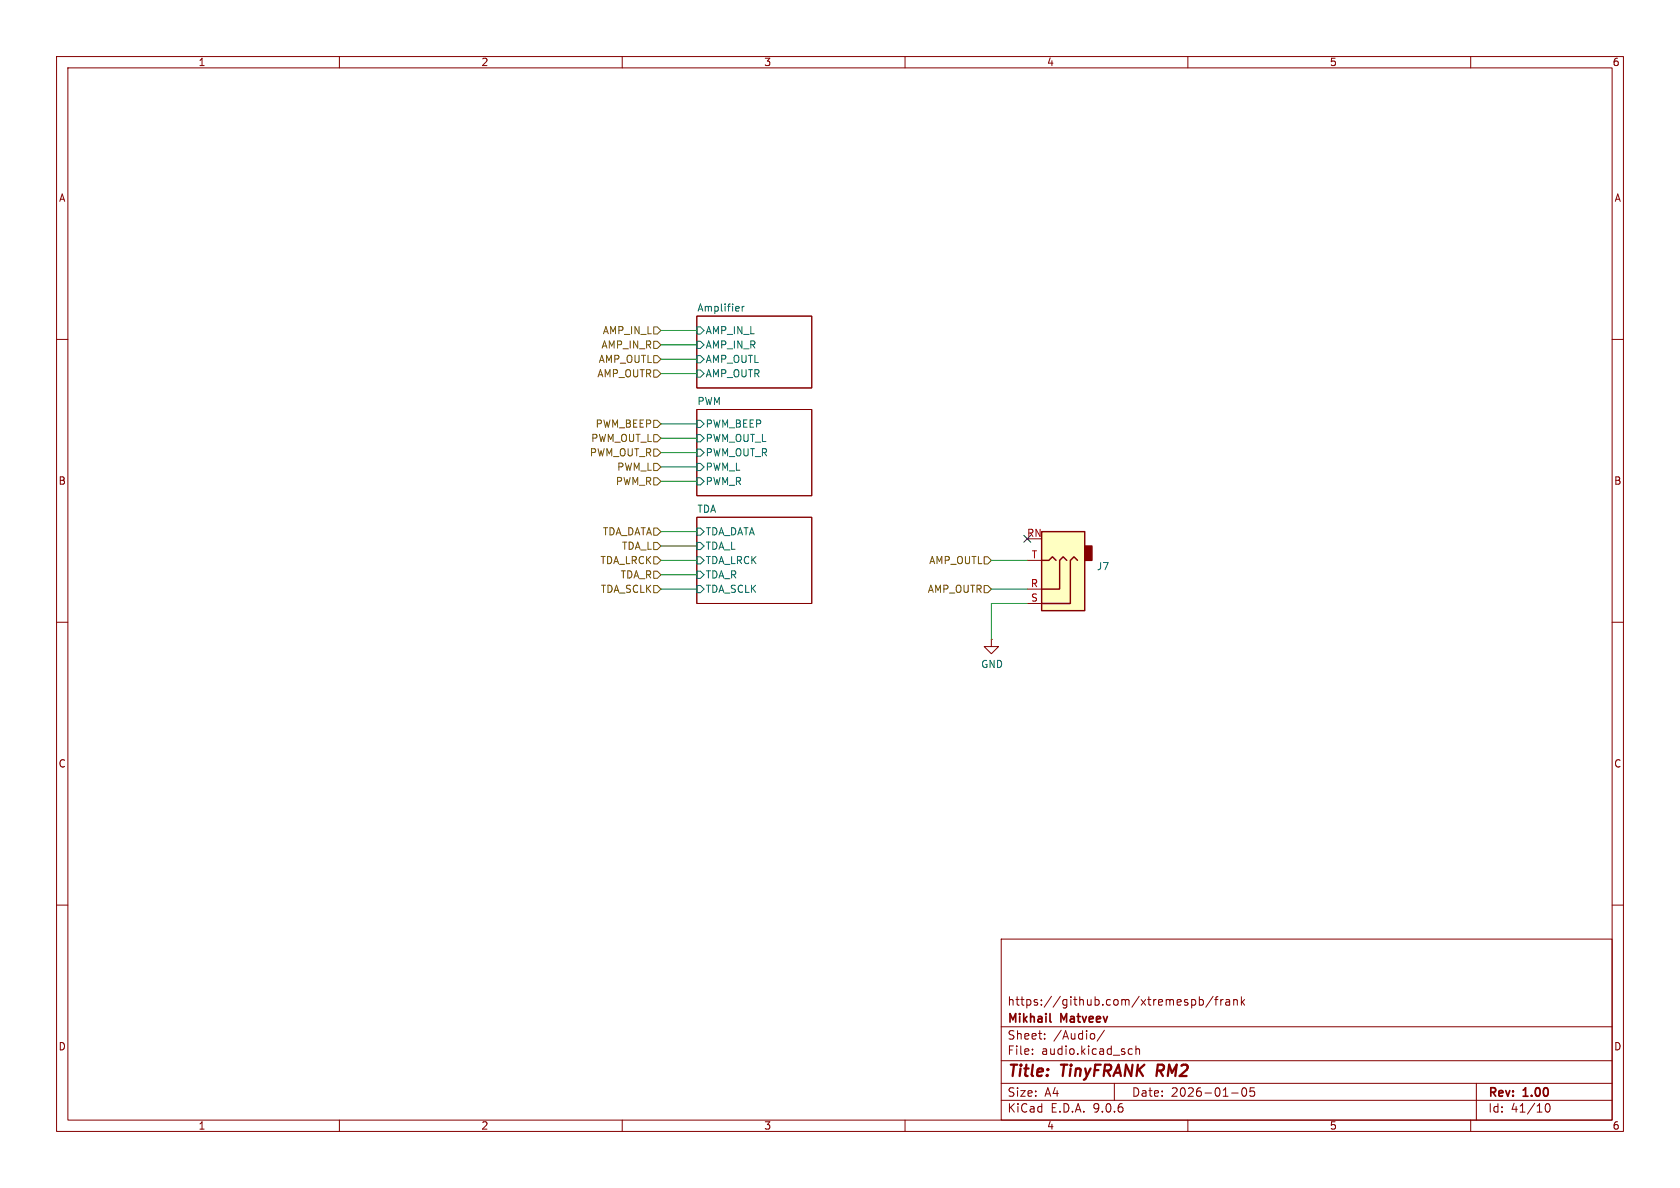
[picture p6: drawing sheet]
(kicad_sch
 (version 20250114)
 (generator "eeschema")
 (generator_version "9.0")
 (paper "A4")
 (title_block
  (title "${NAME} ${MODEL}")
  (date "${DATE}")
  (rev "${VERSION}")
  (company "Mikhail Matveev")
  (comment 1 "https://github.com/xtremespb/frank"))
 (lib_symbols
  (symbol "FRANK:AudioJack_3.5mm" (exclude_from_sim no) (in_bom yes) (on_board yes)
   (property "Reference" "J12" (at -7.1119 -4.0097 0) (effects (font (size 1.27 1.27)) (justify right)))
   (property "Value" "PJ-320D" (at 2.54 -11.43 0) (effects (font (size 1.27 1.27)) (justify right) (hide yes)))
   (property "Footprint" "FRANK:Jack (3.5mm, PJ-320D)" (at 0 0 0) (effects (font (size 1.27 1.27)) (hide yes)))
   (property "Datasheet" "~" (at 0 0 0) (effects (font (size 1.27 1.27)) (hide yes)))
   (property "Description" "" (at 0 0 0) (effects (font (size 1.27 1.27)) (hide yes)))
   (property "AliExpress" "https://www.aliexpress.com/item/4001158231104.html" (at 0 0 0) (effects (font (size 1.27 1.27)) (hide yes)))
   (property "Availability" "" (at 0 0 0) (effects (font (size 1.27 1.27))))
   (property "Check_prices" "" (at 0 0 0) (effects (font (size 1.27 1.27))))
   (property "Description_1" "" (at 0 0 0) (effects (font (size 1.27 1.27))))
   (property "MF" "" (at 0 0 0) (effects (font (size 1.27 1.27))))
   (property "MP" "" (at 0 0 0) (effects (font (size 1.27 1.27))))
   (property "Package" "" (at 0 0 0) (effects (font (size 1.27 1.27))))
   (property "Price" "" (at 0 0 0) (effects (font (size 1.27 1.27))))
   (property "SnapEDA_Link" "" (at 0 0 0) (effects (font (size 1.27 1.27))))
   (symbol "AudioJack_3.5mm_0_1"
    (rectangle (start -5.08 -5.08) (end -6.35 -7.62) (stroke (width 0.254) (type default)) (fill (type outline)))
    (polyline (pts (xy -1.905 -5.08) (xy -1.27 -5.715) (xy -0.635 -5.08) (xy -0.635 0) (xy 2.54 0)) (stroke (width 0.254) (type default)) (fill (type none)))
    (polyline (pts (xy 0 -5.08) (xy 0.635 -5.715) (xy 1.27 -5.08) (xy 2.54 -5.08)) (stroke (width 0.254) (type default)) (fill (type none)))
    (rectangle (start 2.54 3.81) (end -5.08 -10.16) (stroke (width 0.254) (type default)) (fill (type background)))
    (polyline (pts (xy 2.54 2.54) (xy -2.54 2.54) (xy -2.54 -5.08) (xy -3.175 -5.715) (xy -3.81 -5.08)) (stroke (width 0.254) (type default)) (fill (type none))))
   (symbol "AudioJack_3.5mm_1_1"
    (pin passive line (at 5.08 2.54 180) (length 2.54) (name "~" (effects (font (size 1.27 1.27)))) (number "S" (effects (font (size 1.27 1.27)))))
    (pin passive line (at 5.08 0 180) (length 2.54) (name "~" (effects (font (size 1.27 1.27)))) (number "R" (effects (font (size 1.27 1.27)))))
    (pin passive line (at 5.08 -5.08 180) (length 2.54) (name "~" (effects (font (size 1.27 1.27)))) (number "T" (effects (font (size 1.27 1.27)))))
    (pin passive line (at 5.08 -8.89 180) (length 2.54) (name "~" (effects (font (size 1.27 1.27)))) (number "RN" (effects (font (size 1.27 1.27))))))
   (embedded_fonts no))
  (symbol "power:GND"
   (power)
   (pin_numbers (hide yes))
   (pin_names
    (offset 0) (hide yes)) (exclude_from_sim no) (in_bom yes) (on_board yes)
   (property "Reference" "#PWR" (at 0 -6.35 0) (effects (font (size 1.27 1.27)) (hide yes)))
   (property "Value" "GND" (at 0 -3.81 0) (effects (font (size 1.27 1.27))))
   (property "Footprint" "" (at 0 0 0) (effects (font (size 1.27 1.27)) (hide yes)))
   (property "Datasheet" "" (at 0 0 0) (effects (font (size 1.27 1.27)) (hide yes)))
   (property "Description" "Power symbol creates a global label with name \"GND\" , ground" (at 0 0 0) (effects (font (size 1.27 1.27)) (hide yes)))
   (symbol "GND_0_1"
    (polyline (pts (xy 0 0) (xy 0 -1.27) (xy 1.27 -1.27) (xy 0 -2.54) (xy -1.27 -1.27) (xy 0 -1.27)) (stroke (width 0) (type default)) (fill (type none))))
   (symbol "GND_1_1"
    (pin power_in line (at 0 0 270) (length 0) (name "~" (effects (font (size 1.27 1.27)))) (number "1" (effects (font (size 1.27 1.27))))))
   (embedded_fonts no)))
 (no_connect
  (at 181.61 95.25))
 (wire
  (pts (xy 175.26 104.14) (xy 181.61 104.14))
  (stroke (width 0) (type default)))
 (wire
  (pts (xy 116.84 101.6) (xy 123.19 101.6))
  (stroke (width 0) (type default)))
 (wire
  (pts (xy 116.84 66.04) (xy 123.19 66.04))
  (stroke (width 0) (type default)))
 (wire
  (pts (xy 116.84 63.5) (xy 123.19 63.5))
  (stroke (width 0) (type default)))
 (wire
  (pts (xy 116.84 74.93) (xy 123.19 74.93))
  (stroke (width 0) (type default)))
 (wire
  (pts (xy 116.84 99.06) (xy 123.19 99.06))
  (stroke (width 0) (type default)))
 (wire
  (pts (xy 116.84 85.09) (xy 123.19 85.09))
  (stroke (width 0) (type default)))
 (wire
  (pts (xy 116.84 96.52) (xy 123.19 96.52))
  (stroke (width 0) (type default)))
 (wire
  (pts (xy 116.84 104.14) (xy 123.19 104.14))
  (stroke (width 0) (type default)))
 (wire
  (pts (xy 175.26 99.06) (xy 181.61 99.06))
  (stroke (width 0) (type default)))
 (wire
  (pts (xy 181.61 106.68) (xy 175.26 106.68))
  (stroke (width 0) (type default)))
 (wire
  (pts (xy 116.84 93.98) (xy 123.19 93.98))
  (stroke (width 0) (type default)))
 (wire
  (pts (xy 116.84 80.01) (xy 123.19 80.01))
  (stroke (width 0) (type default)))
 (wire
  (pts (xy 116.84 60.96) (xy 123.19 60.96))
  (stroke (width 0) (type default)))
 (wire
  (pts (xy 116.84 58.42) (xy 123.19 58.42))
  (stroke (width 0) (type default)))
 (wire
  (pts (xy 175.26 106.68) (xy 175.26 113.03))
  (stroke (width 0) (type default)))
 (wire
  (pts (xy 116.84 82.55) (xy 123.19 82.55))
  (stroke (width 0) (type default)))
 (wire
  (pts (xy 116.84 77.47) (xy 123.19 77.47))
  (stroke (width 0) (type default)))
 (hierarchical_label "AMP_OUTL"
  (shape input)
  (at 175.26 99.06 180)
  (effects (font (size 1.27 1.27)) (justify right)))
 (hierarchical_label "PWM_OUT_R"
  (shape input)
  (at 116.84 80.01 180)
  (effects (font (size 1.27 1.27)) (justify right)))
 (hierarchical_label "TDA_SCLK"
  (shape input)
  (at 116.84 104.14 180)
  (effects (font (size 1.27 1.27)) (justify right)))
 (hierarchical_label "TDA_L"
  (shape input)
  (at 116.84 96.52 180)
  (effects (font (size 1.27 1.27)) (justify right)))
 (hierarchical_label "TDA_DATA"
  (shape input)
  (at 116.84 93.98 180)
  (effects (font (size 1.27 1.27)) (justify right)))
 (hierarchical_label "TDA_LRCK"
  (shape input)
  (at 116.84 99.06 180)
  (effects (font (size 1.27 1.27)) (justify right)))
 (hierarchical_label "PWM_OUT_L"
  (shape input)
  (at 116.84 77.47 180)
  (effects (font (size 1.27 1.27)) (justify right)))
 (hierarchical_label "PWM_R"
  (shape input)
  (at 116.84 85.09 180)
  (effects (font (size 1.27 1.27)) (justify right)))
 (hierarchical_label "AMP_IN_R"
  (shape input)
  (at 116.84 60.96 180)
  (effects (font (size 1.27 1.27)) (justify right)))
 (hierarchical_label "AMP_OUTL"
  (shape input)
  (at 116.84 63.5 180)
  (effects (font (size 1.27 1.27)) (justify right)))
 (hierarchical_label "AMP_IN_L"
  (shape input)
  (at 116.84 58.42 180)
  (effects (font (size 1.27 1.27)) (justify right)))
 (hierarchical_label "PWM_BEEP"
  (shape input)
  (at 116.84 74.93 180)
  (effects (font (size 1.27 1.27)) (justify right)))
 (hierarchical_label "AMP_OUTR"
  (shape input)
  (at 175.26 104.14 180)
  (effects (font (size 1.27 1.27)) (justify right)))
 (hierarchical_label "AMP_OUTR"
  (shape input)
  (at 116.84 66.04 180)
  (effects (font (size 1.27 1.27)) (justify right)))
 (hierarchical_label "TDA_R"
  (shape input)
  (at 116.84 101.6 180)
  (effects (font (size 1.27 1.27)) (justify right)))
 (hierarchical_label "PWM_L"
  (shape input)
  (at 116.84 82.55 180)
  (effects (font (size 1.27 1.27)) (justify right)))
 (symbol
  (lib_id "power:GND")
  (at 175.26 113.03 0)
  (unit 1)
  (exclude_from_sim no)
  (in_bom yes)
  (on_board yes)
  (dnp no)
  (property "Reference" "#PWR075" (at 175.26 119.38 0) (effects (font (size 1.27 1.27)) (hide yes)))
  (property "Value" "GND" (at 175.387 117.4242 0) (effects (font (size 1.27 1.27))))
  (property "Footprint" "" (at 175.26 113.03 0) (effects (font (size 1.27 1.27)) (hide yes)))
  (property "Datasheet" "" (at 175.26 113.03 0) (effects (font (size 1.27 1.27)) (hide yes)))
  (property "Description" "Power symbol creates a global label with name \"GND\" , ground" (at 175.26 113.03 0) (effects (font (size 1.27 1.27)) (hide yes)))
  (pin "1"))
 (symbol
  (lib_id "FRANK:AudioJack_3.5mm")
  (at 186.69 104.14 180)
  (unit 1)
  (exclude_from_sim no)
  (in_bom yes)
  (on_board yes)
  (dnp no)
  (property "Reference" "J7" (at 193.8019 100.1303 0) (effects (font (size 1.27 1.27)) (justify right)))
  (property "Value" "PJ-320D" (at 184.15 92.71 0) (effects (font (size 1.27 1.27)) (justify right) (hide yes)))
  (property "Footprint" "FRANK:Jack (3.5mm, PJ-320D)" (at 186.69 104.14 0) (effects (font (size 1.27 1.27)) (hide yes)))
  (property "Datasheet" "~" (at 186.69 104.14 0) (effects (font (size 1.27 1.27)) (hide yes)))
  (property "Description" "" (at 186.69 104.14 0) (effects (font (size 1.27 1.27)) (hide yes)))
  (property "AliExpress" "https://www.aliexpress.com/item/4001158231104.html" (at 186.69 104.14 0) (effects (font (size 1.27 1.27)) (hide yes)))
  (property "Availability" "" (at 186.69 104.14 0) (effects (font (size 1.27 1.27))))
  (property "Check_prices" "" (at 186.69 104.14 0) (effects (font (size 1.27 1.27))))
  (property "Description_1" "" (at 186.69 104.14 0) (effects (font (size 1.27 1.27))))
  (property "MF" "" (at 186.69 104.14 0) (effects (font (size 1.27 1.27))))
  (property "MP" "" (at 186.69 104.14 0) (effects (font (size 1.27 1.27))))
  (property "Package" "" (at 186.69 104.14 0) (effects (font (size 1.27 1.27))))
  (property "Price" "" (at 186.69 104.14 0) (effects (font (size 1.27 1.27))))
  (property "SnapEDA_Link" "" (at 186.69 104.14 0) (effects (font (size 1.27 1.27))))
  (pin "R")
  (pin "S")
  (pin "T")
  (pin "RN"))
 (sheet
  (at 123.19 91.44)
  (size 20.32 15.24)
  (exclude_from_sim no)
  (in_bom yes)
  (on_board yes)
  (dnp no)
  (fields_autoplaced yes)
  (stroke (width 0.1524) (type solid))
  (fill (color 0 0 0 0.0000))
  (property "Sheetname" "TDA" (at 123.19 90.7284 0) (effects (font (size 1.27 1.27)) (justify left bottom)))
  (property "Sheetfile" "tda.kicad_sch" (at 123.19 107.2646 0) (effects (font (size 1.27 1.27)) (justify left top) (hide yes)))
  (pin "TDA_DATA" input (at 123.19 93.98 180) (effects (font (size 1.27 1.27)) (justify left)))
  (pin "TDA_L" input (at 123.19 96.52 180) (effects (font (size 1.27 1.27)) (justify left)))
  (pin "TDA_LRCK" input (at 123.19 99.06 180) (effects (font (size 1.27 1.27)) (justify left)))
  (pin "TDA_R" input (at 123.19 101.6 180) (effects (font (size 1.27 1.27)) (justify left)))
  (pin "TDA_SCLK" input (at 123.19 104.14 180) (effects (font (size 1.27 1.27)) (justify left))))
 (sheet
  (at 123.19 55.88)
  (size 20.32 12.7)
  (exclude_from_sim no)
  (in_bom yes)
  (on_board yes)
  (dnp no)
  (fields_autoplaced yes)
  (stroke (width 0.1524) (type solid))
  (fill (color 0 0 0 0.0000))
  (property "Sheetname" "Amplifier" (at 123.19 55.1684 0) (effects (font (size 1.27 1.27)) (justify left bottom)))
  (property "Sheetfile" "amp.kicad_sch" (at 123.19 69.1646 0) (effects (font (size 1.27 1.27)) (justify left top) (hide yes)))
  (pin "AMP_IN_L" input (at 123.19 58.42 180) (effects (font (size 1.27 1.27)) (justify left)))
  (pin "AMP_IN_R" input (at 123.19 60.96 180) (effects (font (size 1.27 1.27)) (justify left)))
  (pin "AMP_OUTL" input (at 123.19 63.5 180) (effects (font (size 1.27 1.27)) (justify left)))
  (pin "AMP_OUTR" input (at 123.19 66.04 180) (effects (font (size 1.27 1.27)) (justify left))))
 (sheet
  (at 123.19 72.39)
  (size 20.32 15.24)
  (exclude_from_sim no)
  (in_bom yes)
  (on_board yes)
  (dnp no)
  (fields_autoplaced yes)
  (stroke (width 0.1524) (type solid))
  (fill (color 0 0 0 0.0000))
  (property "Sheetname" "PWM" (at 123.19 71.6784 0) (effects (font (size 1.27 1.27)) (justify left bottom)))
  (property "Sheetfile" "pwm.kicad_sch" (at 123.19 88.2146 0) (effects (font (size 1.27 1.27)) (justify left top) (hide yes)))
  (pin "PWM_L" input (at 123.19 82.55 180) (effects (font (size 1.27 1.27)) (justify left)))
  (pin "PWM_R" input (at 123.19 85.09 180) (effects (font (size 1.27 1.27)) (justify left)))
  (pin "PWM_BEEP" input (at 123.19 74.93 180) (effects (font (size 1.27 1.27)) (justify left)))
  (pin "PWM_OUT_L" input (at 123.19 77.47 180) (effects (font (size 1.27 1.27)) (justify left)))
  (pin "PWM_OUT_R" input (at 123.19 80.01 180) (effects (font (size 1.27 1.27)) (justify left)))))
